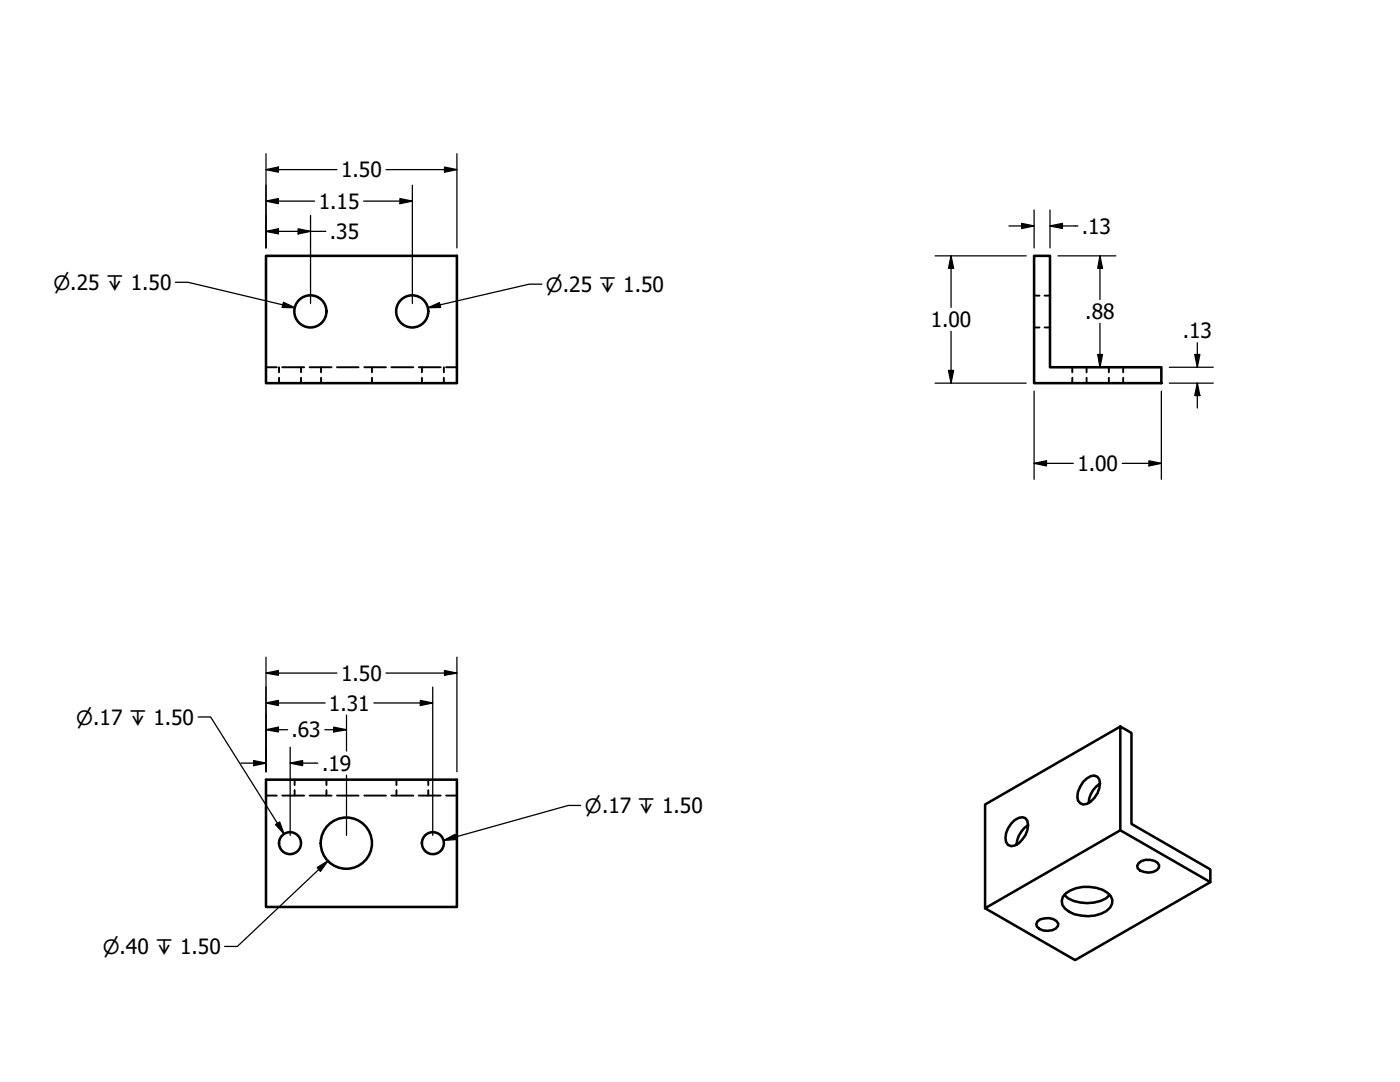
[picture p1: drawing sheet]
<svg xmlns="http://www.w3.org/2000/svg" width="279mm" height="216mm" viewBox="0 0 279 216" stroke-linecap="round" stroke-linejoin="round" font-family="sans-serif">
<!-- layer: Hidden (ANSI) -->
<g fill="none" stroke="#000" stroke-width=".38">
<path d="M206.4 59h1.1M208.5 59h1M53.1 73.3h2.1M55.7 73.3v1M55.7 75.4v1.1M56.3 73.3h4.4M60.1 73.3v1M60.1 75.4v1.1M61.8 73.3h4.4M64.1 73.3v1M64.1 75.4v1.1M67.2 73.3h4.4"/>
<path d="M72.7 73.3h4.3M74.2 73.3v1M74.2 75.4v1.1M78.1 73.3h4.4M83.6 73.3h4.3M84.2 73.3v1M84.2 75.4v1.1M88.6 73.3v1M88.6 75.4v1.1M89 73.3h2.2M206.4 65.3h1.1M208.5 65.3h1"/>
<path d="M214 73.3v1M214 75.4v1.1M216.9 73.3v1M216.9 75.4v1.1M221.3 73.3v1M221.3 75.4v1.1M224.2 73.3v1M224.2 75.4v1.1M53.1 158.8h2.1M56.3 158.8h4.4M58.8 155.6v1.1M58.8 157.7v1.1"/>
<path d="M61.8 158.8h4.4M65.2 155.6v1.1M65.2 157.7v1.1M67.2 158.8h4.4M72.7 158.8h4.3M78.1 158.8h4.4M79.1 155.6v1.1M79.1 157.7v1.1M83.6 158.8h4.3M85.5 155.6v1.1M85.5 157.7v1.1M89 158.8h2.2"/>
</g>
<!-- layer: Visible (ANSI) -->
<g fill="none" stroke="#000" stroke-width=".51">
<path d="M53.1 51.1h38.1v25.4h-38.1zM206.4 51.1h3.1v22.2h22.3v3.2h-25.4zM53.1 155.6h38.1v25.4h-38.1zM219.5 156.3l-.1-.8-.4-.5-.6-.3a4.2 4.2 0 0 0-3.3 5.1l.5 .5a2.16 2.16 0 0 0 2.8-1l.6-1 .4-1 .1-1a4.8 4.8 0 0 0-2.2 3.9M223.6 145l-27 15.5v20.7l27-15.5v-20.7l2.2 1.2v18.2l15.8 9.1v2.5l-27 15.6-18-10.4M205.2 164.7l-.2-.9-.3-.5a2.4 2.4 0 0 0-2.9 1 4.1 4.1 0 0 0-1 3.7l.4 .6a2.21 2.21 0 0 0 2.8-1.1l.7-.9 .3-1 .2-.9a5.1 5.1 0 0 0-2.3 3.8M212.4 178.6a6.4 6.4 0 0 0 6 1.5l1.2-.3 1.1-.5 .8-.7M212.7 178.2a7.4 7.4 0 0 1 8.3-.1 2.06 2.06 0 0 1 1 1.9 2.06 2.06 0 0 1-1.2 1.8 7.4 7.4 0 0 1-8.3-.5 1.96 1.96 0 0 1 .2-3.1zM223.6 165.7l18 10.3M227.2 172.3a2.97 2.97 0 0 1 3.8-.2l.3 .6a1.72 1.72 0 0 1-2.1 1.4l-1.6-.4-.5-.4-.2-.5zM207 183.9a2.88 2.88 0 0 1 4.2 .4 1.72 1.72 0 0 1-2.1 1.4 1.93 1.93 0 0 1-2.3-1.3z"/>
<circle cx="61.9" cy="62.1" r="3.2"/>
<circle cx="82.3" cy="62.1" r="3.2"/>
<circle cx="57.9" cy="168.2" r="2.19"/>
<circle cx="69.1" cy="168.2" r="5.1"/>
<circle cx="86.4" cy="168.2" r="2.19"/>
</g>
<!-- layer: Dimension (ANSI) -->
<g fill="none" stroke="#000" stroke-width=".25">
<path d="M53.1 33.8l2.5-.5v1.1zM53.1 30.7v18.8M53.1 33.8h14.1M77 33.8h14.2M79.8 39.6l2.5 .5-2.5 .5zM82.3 37v23.6M88.7 33.3l2.5 .5-2.5 .6zM91.2 30.7v18.8M53.1 46.2l2.5-.5v1zM53.1 40.1l2.5-.5v1zM53.1 46.2h11.9M53.1 40.1h9.7"/>
<path d="M59.5 45.7l2.5 .5-2.5 .5zM62 43v17.6M72.6 40.1h9.7M186.6 51.1h18.2M189.8 51.1l.5 2.4h-1zM189.8 51.1v10.2M201.4 45.1h5M203.9 44.6l2.5 .5-2.5 .5zM206.4 41.9v7.6M209.5 45.1l2.5-.5v1zM209.5 45.1h5.6M209.5 41.9v7.6"/>
<path d="M211.1 51.1h11.6M219.5 51.1l.5 2.4h-.9zM219.5 51.1v8.7M186.6 76.5h18.2M189.3 73.9h1l-.5 2.6zM189.8 66.1v10.4M206.4 78v17.6M211.1 73.3h11.6M219.1 70.7h.9l-.5 2.6zM219.5 64.5v8.8M231.8 78v17.6M233.4 76.5h8.7"/>
<path d="M233.4 73.3h8.7M238.4 70.7h1.1l-.5 2.6zM239 76.5l.5 2.4h-1.1zM239 68.4v4.9M239 76.5v4.9M206.4 92.5l2.5-.6v1.1zM206.4 92.5h7.8M224 92.5h7.8M229.3 91.9l2.5 .6-2.5 .5zM53.1 134.3l2.5-.5v.9zM53.1 131.1v22.9M53.1 134.3h14.1"/>
<path d="M77 134.3h14.2M83.9 139.8l2.5 .5-2.5 .5zM86.4 137.1v29.6M88.7 133.8l2.5 .5-2.5 .4zM91.2 131.1v22.9M48.1 152.3h5M50.6 151.8l2.5 .5-2.5 .5zM53.1 145.6l2.5-.5v.9zM53.1 140.3l2.5-.5v1zM53.1 145.6h4.3M53.1 140.3h11.8M57.9 152.3l2.5-.5v1z"/>
<path d="M57.9 152.3h5.5M57.9 149.1v17.6M64.8 145.6h4.4M66.6 145.1l2.6 .5-2.6 .4zM69.2 142.7v7.2M69.2 154.7v12M74.6 140.3h11.8"/>
</g>
<g fill="#000">
<path d="M53.1 40.1l2.5-.5v1z" fill-rule="evenodd"/>
<path d="M53.1 33.8l2.5-.5v1.1z" fill-rule="evenodd"/>
<path d="M88.7 33.3l2.5 .5-2.5 .6z" fill-rule="evenodd"/>
<path d="M53.1 46.2l2.5-.5v1z" fill-rule="evenodd"/>
<path d="M59.5 45.7l2.5 .5-2.5 .5z" fill-rule="evenodd"/>
<path d="M79.8 39.6l2.5 .5-2.5 .5z" fill-rule="evenodd"/>
<path d="M189.8 51.1l.5 2.4h-1z" fill-rule="evenodd"/>
<path d="M203.9 44.6l2.5 .5-2.5 .5z" fill-rule="evenodd"/>
<path d="M209.5 45.1l2.5-.5v1z" fill-rule="evenodd"/>
<path d="M219.5 51.1l.5 2.4h-.9z" fill-rule="evenodd"/>
<path d="M189.3 73.9h1l-.5 2.6z" fill-rule="evenodd"/>
<path d="M219.1 70.7h.9l-.5 2.6z" fill-rule="evenodd"/>
<path d="M238.4 70.7h1.1l-.5 2.6z" fill-rule="evenodd"/>
<path d="M239 76.5l.5 2.4h-1.1z" fill-rule="evenodd"/>
<path d="M206.4 92.5l2.5-.6v1.1z" fill-rule="evenodd"/>
<path d="M229.3 91.9l2.5 .6-2.5 .5z" fill-rule="evenodd"/>
<path d="M53.1 140.3l2.5-.5v1z" fill-rule="evenodd"/>
<path d="M53.1 134.3l2.5-.5v.9z" fill-rule="evenodd"/>
<path d="M88.7 133.8l2.5 .5-2.5 .4z" fill-rule="evenodd"/>
<path d="M50.6 151.8l2.5 .5-2.5 .5z" fill-rule="evenodd"/>
<path d="M53.1 145.6l2.5-.5v.9z" fill-rule="evenodd"/>
<path d="M57.9 152.3l2.5-.5v1z" fill-rule="evenodd"/>
<path d="M66.6 145.1l2.6 .5-2.6 .4z" fill-rule="evenodd"/>
<path d="M83.9 139.8l2.5 .5-2.5 .5z" fill-rule="evenodd"/>
</g>
<!-- layer: Symbol (ANSI) -->
<path d="M35 56.3h2.5l21.4 5.1M108.1 56.7h-2.5l-20.2 4.7M56.6 60.3l2.3 1.1-2.6-.1zM85.4 61.4l2.3-1 .2 .9zM39.6 143.1h2.4l14.7 23.3M55 164.5l.8-.5 .9 2.4zM63.3 173.1l2.2-1.3-1.6 2.1zM65.5 171.8l-18.1 17h-2.6M88.5 167.7l2.3-1.2 .3 1zM115.9 160.7h-2.5l-24.9 7" fill="none" stroke="#000" stroke-width=".25"/>
<g fill="#000">
<path d="M56.6 60.3l2.3 1.1-2.6-.1z" fill-rule="evenodd"/>
<path d="M85.4 61.4l2.3-1 .2 .9z" fill-rule="evenodd"/>
<path d="M55 164.5l.8-.5 .9 2.4z" fill-rule="evenodd"/>
<path d="M63.3 173.1l2.2-1.3-1.6 2.1z" fill-rule="evenodd"/>
<path d="M88.5 167.7l2.3-1.2 .3 1z" fill-rule="evenodd"/>
</g>
<g font-size="4.2">
<text x="68.1" y="35.4">1.50</text>
<text x="63.6" y="41.7">1.15</text>
<text x="65.8" y="47.7">.35</text>
<text x="215.9" y="46.6">.13</text>
<text x="185.7" y="65.3">1.00</text>
<text x="216.6" y="63.7">.88</text>
<text x="236" y="67.5">.13</text>
<text x="215" y="94">1.00</text>
<text x="68.1" y="135.8">1.50</text>
<text x="65.7" y="141.8">1.31</text>
<text x="58.2" y="147.1">.63</text>
<text x="64.3" y="153.8">.19</text>
</g>
<g font-size="3.9">
<text x="10.7" y="57.8">⌀.25 ↧ 1.50</text>
<text x="108.9" y="58.2">⌀.25 ↧ 1.50</text>
<text x="15.2" y="144.6">⌀.17 ↧ 1.50</text>
<text x="116.7" y="162.2">⌀.17 ↧ 1.50</text>
<text x="20.5" y="190.4">⌀.40 ↧ 1.50</text>
</g>
</svg>
